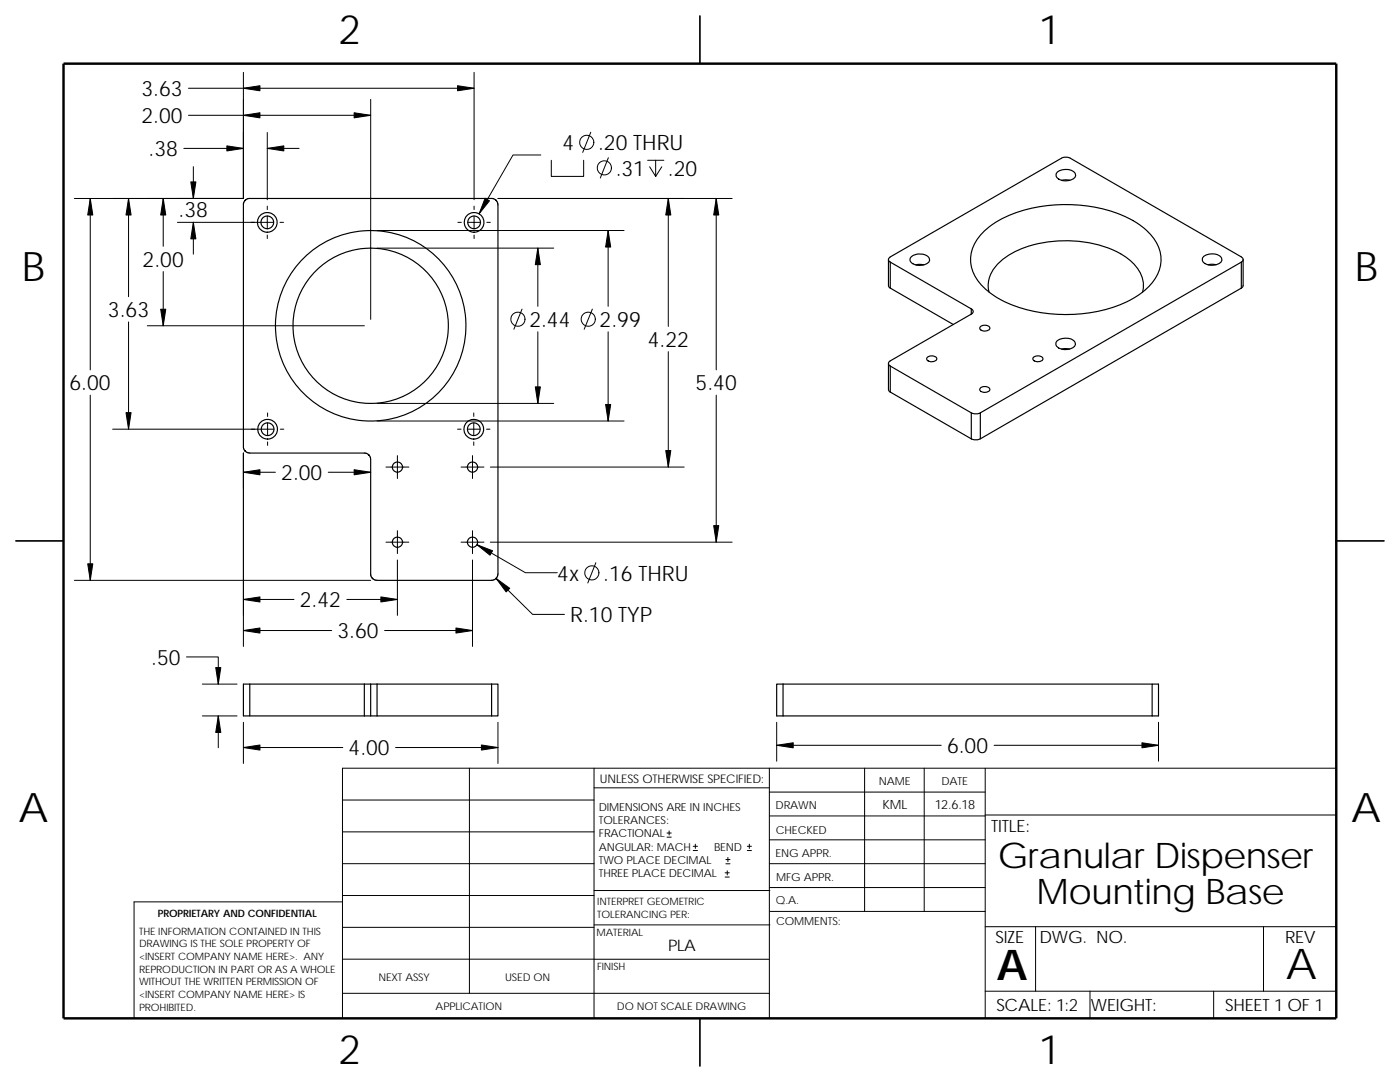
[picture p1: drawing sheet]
<svg xmlns="http://www.w3.org/2000/svg" width="279mm" height="216mm" viewBox="0 0 279 216" stroke-linecap="round" stroke-linejoin="round" font-family="sans-serif">
<g fill="none" stroke="#000" stroke-width=".2">
<path d="M37.6 17.6h57M48.6 14.4v25.2h-33.8M74 19.8v43.9M94.6 14.4v25.5M18 39.6v34.2M25.7 39.6v19.6M32.6 39.6v9.5M36.7 29.6h11.9M37.6 23h36.4M38.6 33.3v6.3M53.3 26.4v13.5M53.3 29.6h6.4"/>
<path d="M107.9 30.9h-5.5l-6.8 11.8M110 32v3.2h6.5v-3.2M117.9 26.4l-1.6 4M121.4 31.5l-1.6 4M129.2 32h3.3M129.6 33.3l1.3 1.9M130.9 32v3.2M132.1 33.3l-1.2 1.9M133.4 39.6v25.5M142.9 39.6v34.2M146.1 39.6h-46.7M32.6 54.2v10.8"/>
<path d="M38.6 44.4v6.3M53.3 41.1v.7M53.3 43.1v2.5M53.3 46.9v.7M54.6 44.4h-19.2M55.9 44.4h.7M75.2 49.5h35.3M75.2 46h49.3M91.4 44.4h.7M93.3 44.4h2.6M94.6 41.1v.7M94.6 43.1v2.5"/>
<path d="M94.6 46.9v.7M97.2 44.4h.7M107.3 49.5v11.6M121.4 46v15.1M18 78.8v37M25.7 64.2v21.4M29.4 65h43.3M104.2 61.7l-1.6 4M107.3 66.2v14.3M118.2 61.7l-1.6 4M121.4 66.2v17.8M133.4 70.2v23"/>
<path d="M142.9 78.8v29.4M48.6 90.4v38.6M48.6 94.2h6.4M53.4 82.4v.7M53.4 84.4v2.5M53.4 88.2v.7M54.7 85.6h-32.2M55.9 85.6h.7M65.5 94.2h8.5M75.2 80.5h35.3M75.2 84h49.3M77 93.2h4.6"/>
<path d="M79.3 90.9v4.6M91.3 85.6h.7M92 93.2h4.6M93.3 85.6h2.5M94.3 90.9v4.6M94.6 82.4v.7M94.6 84.4v2.5M94.6 88.2v.7M97.1 85.6h.7M97.9 93.2h38.6M14.8 115.8h59.2M48.6 119.6h10.1"/>
<path d="M69.2 119.6h10.1M77 108.2h4.6M79.3 111.7v11.1M79.3 105.9v4.6M92 108.2h4.6M94.3 111.7v17.3M94.3 105.9v4.6M95.2 108.7l9.7 5.6h6.3M97.9 108.2h48.2M99 115.4l7.3 7.2h6.3M118.9 112.3l-1.6 4M37.2 131.1h6.4v5.4"/>
<path d="M40.4 136.5h6.9M48.6 125.8h17.6M76.8 125.8h17.5M40.4 142.9h6.9M43.6 142.9v6.3M48.6 144.1v8.2M48.6 149.2h19.8M68.3 159.6h50.3M79 149.2h20.4M93.7 153.3v44.9M99.4 144.1v8.2M118.6 157.2h34.9"/>
<path d="M118.6 153.3v49.9M153.5 158.1h43.1M153.5 153.3v49.9M155 144.1v7.8M155 148.7h32.8M172.6 153.3v28.6M184.4 153.3v28.6M196.6 153.3v49.9M198.4 148.7h32.8M231.2 144.1v7.8M266.7 153.3h-198.4v49.9M68.3 172.3h50.3"/>
<path d="M68.3 166h50.3M68.3 178.7h50.3M68.3 180h-41.5v23.2M118.6 177.7h35M133.1 167h.9M133.1 166.2h.9M133.5 165.8v.8M138.3 169.7h.9M138.3 168.9h.9M138.8 168.4v.9M144.7 175h.8M144.7 174.2h.8"/>
<path d="M144.9 172.4h.8M144.9 171.5h.8M145.1 173.8v.8M145.3 171.1v.8M149.1 169.7h.9M149.1 168.9h.9M149.5 168.4v.9M153.5 162.8h43.1M153.5 167.6h43.1M153.5 177.1h43.1M153.5 172.3h43.1M196.6 162.6h70.1"/>
<path d="M68.3 185h50.3M68.3 198.2h85.2M68.3 191.4h85.2M118.6 184.6h35M153.6 181.9h43M196.6 184.9h70.1M196.6 197.8h70.1M206.7 184.9v12.9M217.5 197.8v5.4M242.2 197.8v5.4M252.2 184.9v12.9"/>
<circle cx="117.1" cy="28.4" r="1.41"/>
<circle cx="120.6" cy="33.5" r="1.41"/>
<circle cx="103.4" cy="63.7" r="1.41"/>
<circle cx="117.4" cy="63.7" r="1.41"/>
<circle cx="118.1" cy="114.3" r="1.41"/>
</g>
<g fill="none" stroke="#000" stroke-width=".23">
<path d="M139.7 3.2v9.5M210.9 34.5a2.8 2.8 0 0 1 3.5-.1l.3 .5a1.51 1.51 0 0 1-1.7 1.2l-1.4-.2a1.05 1.05 0 0 1-.7-1.4zM211.9 36l.8-.1 .8 .1M177.3 51.8v5.2l.4 .5M177.7 52.3v5.2M177.7 57.5l12.5 7.2M177.7 52.3l16.1 9.3M177.7 52.3a.55 .55 0 0 1-.4-.5 .55 .55 0 0 1 .4-.5l34.1-19.7 .9-.2 .9 .2 34.1 19.7a.55 .55 0 0 1 .4 .5 .55 .55 0 0 1-.4 .5M181.9 51.2a2.81 2.81 0 0 1 3.4 .1l.2 .5a1.53 1.53 0 0 1-1.6 1.1 1.76 1.76 0 0 1-2.3-1.2zM182.8 52.9l.7-.2 .9 .2M195.8 46.7a20.6 20.6 0 0 1 12.4-5.6 27.8 27.8 0 0 1 19.4 3.9 8.4 8.4 0 0 1 4.1 7.5 9.9 9.9 0 0 1-5.4 6.9 29.6 29.6 0 0 1-27.4-.1 9.4 9.4 0 0 1-5.2-7.4 7.4 7.4 0 0 1 2.1-5.2zM228 58.3a6.1 6.1 0 0 0-2.2-6.1 19.7 19.7 0 0 0-13.4-4.2 20.1 20.1 0 0 0-12.4 3.9 6.2 6.2 0 0 0-2.6 6.4"/>
<path d="M240.1 51.3a2.8 2.8 0 0 1 3.5-.1l.3 .6a1.52 1.52 0 0 1-1.7 1.1l-1.4-.2a1.02 1.02 0 0 1-.7-1.4zM241.1 52.8l.8-.1 .8 .1M247.7 52.3l-52.1 30.1M247.7 57.5l-52.1 30.1M247.7 52.3v5.2M248.1 51.8v5.2l-.4 .5M177.3 72.5v5.2l.4 .5M177.7 73l16.1 9.4M177.7 78.2l16.1 9.4M177.7 73v5.2M185 71.3a1.44 1.44 0 0 1 1.9 .1v.3a1.21 1.21 0 0 1-2-.1zM193.8 61.6a.54 .54 0 0 1 .4 .6 .54 .54 0 0 1-.4 .5"/>
<path d="M193.8 61.6v1.1M193.8 62.7l-16.1 9.3a.55 .55 0 0 0-.4 .5 .55 .55 0 0 0 .4 .5M195.8 65.1a1.46 1.46 0 0 1 1.7 .1v.4a1.22 1.22 0 0 1-2-.1zM195.8 77.3a1.46 1.46 0 0 1 1.7 .2v.3a1.22 1.22 0 0 1-2-.1zM206.2 71.3a1.45 1.45 0 0 1 1.9 .1v.3a1.09 1.09 0 0 1-1 .5 1.09 1.09 0 0 1-1-.7zM210.8 68.2a2.81 2.81 0 0 1 3.6-.1l.2 .4a1.26 1.26 0 0 1-1.2 1.2h-1.1l-.8-.1a1.05 1.05 0 0 1-.7-1.4zM211.9 69.7l.7-.1 .9 .1M74 91.7v23l.4 .8 .8 .3h22.9l.5-.1 .5-.4 .3-.8v-73.6l-.1-.5-.4-.5-.6-.3-49 .1-.4 .3-.3 .6 .1 49 .5 .6 .6 .2h23.1l.8 .4 .3 .9M193.8 82.4l.9 .2 .9-.2v5.2l-.1 .1-.8 .1-.9-.2zM3.2 107.9h9.5M266.7 107.9h9.5M48.6 136.5h1.2v6.4h-1.2z"/>
<path d="M49.8 136.5h22.9M72.7 136.5h1.3M72.7 136.5v6.4M74 136.5h1.2M74 136.5v6.4M75.2 136.5h22.9M75.2 136.5v6.4M98.1 136.5h1.3v6.4h-1.3M98.1 136.5v6.4M156.3 136.5h-1.3v6.4h1.3M156.3 136.5v6.4M156.3 136.5h73.6"/>
<path d="M229.9 136.5h1.3v6.4h-1.3zM49.8 142.9h22.9M72.7 142.9h1.3M74 142.9h1.2M75.2 142.9h22.9M156.3 142.9h73.6M139.7 203.2v9.5"/>
<circle cx="53.3" cy="44.4" r="1.97"/>
<circle cx="53.3" cy="44.4" r="1.27"/>
<circle cx="94.6" cy="44.4" r="1.97"/>
<circle cx="94.6" cy="44.4" r="1.27"/>
<circle cx="74" cy="65" r="19"/>
<circle cx="74" cy="65" r="15.5"/>
<circle cx="53.4" cy="85.6" r="1.97"/>
<circle cx="53.4" cy="85.6" r="1.27"/>
<circle cx="79.3" cy="93.2" r="1.01"/>
<circle cx="94.3" cy="93.2" r="1.01"/>
<circle cx="94.6" cy="85.6" r="1.97"/>
<circle cx="94.6" cy="85.6" r="1.27"/>
<circle cx="79.3" cy="108.2" r="1.01"/>
<circle cx="94.3" cy="108.2" r="1.01"/>
</g>
<path d="M12.7 12.7h254v190.5h-254z" fill="none" stroke="#000" stroke-width=".49"/>
<g fill="#000" stroke="#000" stroke-width=".2">
<path d="M48.6 17.6l3.3-.5v1z" fill-rule="evenodd"/>
<path d="M91.3 17.1l3.3 .5-3.3 .5z" fill-rule="evenodd"/>
<path d="M18 39.6l.5 3.3h-1z" fill-rule="evenodd"/>
<path d="M25.7 39.6l.5 3.3h-1.1z" fill-rule="evenodd"/>
<path d="M32.6 39.6l.5 3.3h-1z" fill-rule="evenodd"/>
<path d="M38.1 36.3h1l-.5 3.3z" fill-rule="evenodd"/>
<path d="M45.3 29.1l3.3 .5-3.3 .5z" fill-rule="evenodd"/>
<path d="M48.6 23l3.3-.5v1z" fill-rule="evenodd"/>
<path d="M53.3 29.6l3.3-.5v1z" fill-rule="evenodd"/>
<path d="M70.7 22.5l3.3 .5-3.3 .5z" fill-rule="evenodd"/>
<path d="M133.4 39.6l.5 3.3h-1z" fill-rule="evenodd"/>
<path d="M142.9 39.6l.5 3.3h-1z" fill-rule="evenodd"/>
<path d="M38.6 44.4l.5 3.3h-1z" fill-rule="evenodd"/>
<path d="M96.8 39.6l.9 .5-2.1 2.6z" fill-rule="evenodd"/>
<path d="M107.3 49.5l.5 3.3h-1z" fill-rule="evenodd"/>
<path d="M121.4 46l.5 3.3h-1z" fill-rule="evenodd"/>
<path d="M32.1 61.7h1l-.5 3.3z" fill-rule="evenodd"/>
<path d="M25.1 82.3h1.1l-.5 3.3z" fill-rule="evenodd"/>
<path d="M48.6 94.2l3.3-.5v1z" fill-rule="evenodd"/>
<path d="M70.7 93.7l3.3 .5-3.3 .5z" fill-rule="evenodd"/>
<path d="M106.8 77.2h1l-.5 3.3z" fill-rule="evenodd"/>
<path d="M120.9 80.7h1l-.5 3.3z" fill-rule="evenodd"/>
<path d="M132.9 89.9h1l-.5 3.3z" fill-rule="evenodd"/>
<path d="M17.5 112.5h1l-.5 3.3z" fill-rule="evenodd"/>
<path d="M48.6 119.6l3.3-.5v1z" fill-rule="evenodd"/>
<path d="M76 119.1l3.3 .5-3.3 .5z" fill-rule="evenodd"/>
<path d="M95.2 108.7l3.1 1.2-.5 .9z" fill-rule="evenodd"/>
<path d="M99 115.4l2.7 2-.7 .7z" fill-rule="evenodd"/>
<path d="M142.4 104.9h1l-.5 3.3z" fill-rule="evenodd"/>
<path d="M43.1 133.2h1l-.5 3.3z" fill-rule="evenodd"/>
<path d="M48.6 125.8l3.3-.5v1z" fill-rule="evenodd"/>
<path d="M91 125.3l3.3 .5-3.3 .5z" fill-rule="evenodd"/>
<path d="M43.6 142.9l.5 3.3h-1z" fill-rule="evenodd"/>
<path d="M48.6 149.2l3.3-.5v1z" fill-rule="evenodd"/>
<path d="M96.1 148.7l3.3 .5-3.3 .5z" fill-rule="evenodd"/>
<path d="M155 148.7l3.3-.5v1z" fill-rule="evenodd"/>
<path d="M227.9 148.2l3.3 .5-3.3 .5z" fill-rule="evenodd"/>
</g>
<g font-size="8.5">
<text x="198.9" y="195.5">A</text>
<text x="256.6" y="195.3">A</text>
</g>
<g font-size="8.1">
<text x="67.6" y="8.8">2</text>
<text x="207.3" y="8.8">1</text>
<text x="4.4" y="56.1">B</text>
<text x="270.4" y="56.1">B</text>
<text x="3.7" y="164.1">A</text>
<text x="269.7" y="164.1">A</text>
<text x="67.6" y="212.3">2</text>
<text x="207.3" y="212.3">1</text>
</g>
<g font-size="7">
<text x="199.1" y="173.3">Granular Dispenser</text>
<text x="206.9" y="180.3">Mounting Base</text>
</g>
<g font-size="4.2">
<text x="28.2" y="19.2">3.63</text>
<text x="28.2" y="24.6">2.00</text>
<text x="112.2" y="30">4</text>
<text x="119.4" y="30">.20 THRU</text>
<text x="29.6" y="31.2">.38</text>
<text x="122.9" y="35">.31</text>
<text x="133.3" y="35">.20</text>
<text x="35.6" y="43.2">.38</text>
<text x="28.5" y="53.3">2.00</text>
<text x="21.5" y="63.3">3.63</text>
<text x="105.6" y="65.2">2.44</text>
<text x="119.7" y="65.2">2.99</text>
<text x="129.3" y="69.2">4.22</text>
<text x="13.9" y="77.9">6.00</text>
<text x="138.8" y="77.9">5.40</text>
<text x="56.1" y="95.8">2.00</text>
<text x="111.2" y="115.8">4x</text>
<text x="120.4" y="115.8">.16 THRU</text>
<text x="59.8" y="121.2">2.42</text>
<text x="113.8" y="124.2">R.10 TYP</text>
<text x="67.4" y="127.4">3.60</text>
<text x="30.2" y="132.7">.50</text>
<text x="69.6" y="150.7">4.00</text>
<text x="189" y="150.3">6.00</text>
</g>
<g font-size="3.4">
<text x="197.8" y="166">TITLE:</text>
<text x="198.7" y="188.1">SIZE</text>
<text x="207.5" y="188.1">DWG. NO.</text>
<text x="256.5" y="188.2">REV</text>
<text x="198.8" y="201.7">SCALE: 1:2</text>
<text x="217.7" y="201.7">WEIGHT:</text>
<text x="244.5" y="201.7">SHEET 1 OF 1</text>
</g>
<text font-size="3.2" x="133.3" y="189.8">PLA</text>
<g font-size="2.5">
<text x="176.1" y="161.4">KML</text>
<text x="186.5" y="161.5">12.6.18</text>
</g>
<text font-size="2.4" x="119.7" y="156.2">UNLESS OTHERWISE SPECIFIED:</text>
<g font-size="2.2">
<text x="119.5" y="161.8">DIMENSIONS ARE IN INCHES</text>
<text x="154.8" y="161.5">DRAWN</text>
<text x="175.4" y="156.7">NAME</text>
<text x="187.9" y="156.7">DATE</text>
<text x="119.5" y="164.4">TOLERANCES:</text>
<text x="119.5" y="167.1">FRACTIONAL</text>
<text x="154.8" y="166.3">CHECKED</text>
<text x="119.5" y="172.4">TWO PLACE DECIMAL</text>
<text x="119.5" y="169.7">ANGULAR: MACH</text>
<text x="142.5" y="169.7">BEND</text>
<text x="154.8" y="171">ENG APPR.</text>
<text x="119.5" y="175">THREE PLACE DECIMAL</text>
<text x="154.9" y="175.7">MFG APPR.</text>
<text x="154.9" y="180.4">Q.A.</text>
<text x="154.9" y="184.7">COMMENTS:</text>
</g>
<g font-size="2.1">
<text x="75.5" y="195.7">NEXT ASSY</text>
<text x="100.8" y="195.7">USED ON</text>
<text x="86.9" y="201.6">APPLICATION</text>
<text x="123.1" y="201.6">DO NOT SCALE DRAWING</text>
</g>
<g font-size="2">
<text x="31.5" y="182.9">PROPRIETARY AND CONFIDENTIAL</text>
<text x="119.2" y="180.6">INTERPRET GEOMETRIC</text>
<text x="119.2" y="183.1">TOLERANCING PER:</text>
<text x="27.7" y="186.5">THE INFORMATION CONTAINED IN THIS</text>
<text x="27.7" y="189.1">DRAWING IS THE SOLE PROPERTY OF</text>
<text x="27.7" y="191.6">&lt;INSERT COMPANY NAME HERE&gt;. ANY</text>
<text x="119.1" y="186.7">MATERIAL</text>
<text x="27.7" y="194.1">REPRODUCTION IN PART OR AS A WHOLE</text>
<text x="27.7" y="196.6">WITHOUT THE WRITTEN PERMISSION OF</text>
<text x="119.1" y="193.5">FINISH</text>
<text x="27.7" y="199.2">&lt;INSERT COMPANY NAME HERE&gt; IS</text>
<text x="27.7" y="201.7">PROHIBITED.</text>
</g>
</svg>
